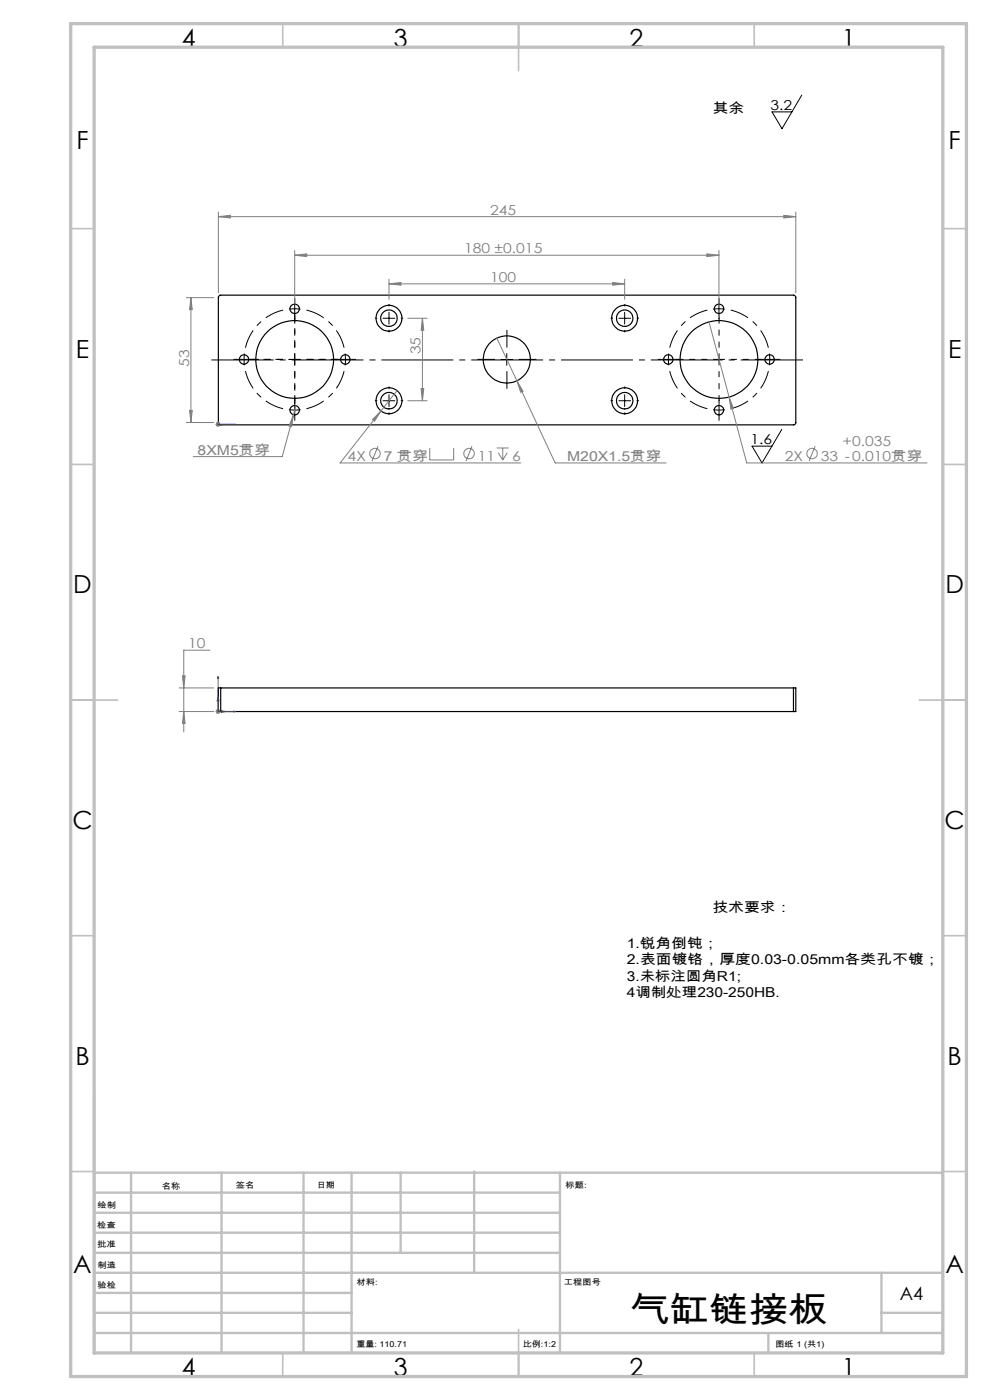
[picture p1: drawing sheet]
<svg xmlns="http://www.w3.org/2000/svg" width="210mm" height="297mm" viewBox="0 0 210 297" stroke-linecap="round" stroke-linejoin="round" font-family="sans-serif">
<g fill="none" stroke="#000" stroke-width=".25">
<path d="M46.4 62.9l.4-.3h121.7l.3 .4v26.7l-.4 .4h-121.7l-.4-.4zM46.8 145.9h-.5v5.1h.5M46.8 145.9v5.1M46.8 145.9h121.5M46.8 151h121.5M168.3 145.9h.5v5.1h-.5M168.3 145.9v5.1"/>
<circle cx="51.8" cy="76.3" r=".99"/>
<circle cx="62.5" cy="65.5" r=".99"/>
<circle cx="62.5" cy="76.3" r="8.3"/>
<circle cx="73.3" cy="76.3" r=".99"/>
<circle cx="82.5" cy="67.5" r="2.74"/>
<circle cx="82.5" cy="67.5" r="1.75"/>
<circle cx="107.5" cy="76.3" r="5"/>
<circle cx="132.5" cy="67.5" r="1.75"/>
<circle cx="132.5" cy="67.5" r="2.76"/>
<circle cx="141.8" cy="76.3" r=".99"/>
<circle cx="152.5" cy="76.3" r="8.3"/>
<circle cx="152.5" cy="65.5" r=".99"/>
<circle cx="163.2" cy="76.3" r=".99"/>
<circle cx="62.5" cy="87" r="1"/>
<circle cx="82.5" cy="85" r="2.74"/>
<circle cx="82.5" cy="85" r="1.75"/>
<circle cx="132.5" cy="85" r="1.75"/>
<circle cx="132.5" cy="85" r="2.76"/>
<circle cx="152.5" cy="87" r="1"/>
</g>
<g fill="none" stroke="#808080" stroke-width=".21">
<path d="M46.3 46l2.6-.3v.5zM46.3 45v17.1M46.3 46h122.5M62.5 54.1l2.6-.2v.5zM62.5 53.1v11.4M62.5 54.1h90M82.5 59.2v4.3M130 59.9l2.5 .3-2.5 .3zM132.5 59.2v4.3M149.9 53.9l2.6 .2-2.6 .3zM152.5 53.1v11.4M166.3 45.7l2.5 .3-2.5 .2z"/>
<path d="M168.8 45v17.1M39.5 63.1h5.8M40.5 63.1v26.5M40.5 63.1l.3 2.6h-.6zM82.5 60.2h50M82.5 60.2l2.6-.3v.6zM86.5 67.5h4.1M89.6 67.5v17.5M89.6 67.5l.3 2.6h-.6zM105.4 71.7l4.2 9.1M150.4 68.3l4.3 15.9M39.5 89.6h5.8"/>
<path d="M40.2 87.1h.6l-.3 2.5zM45.8 90h.9M45.9 89.7l.7 .7M46.2 89.5v1M46.6 89.7l-.7 .7M62.3 88l-2.4 8.9h-18.9M62.3 88l-.5 2.5-.5-.1zM62.8 86l-.5 2M80.2 94.6l-1.3 3.2M80.8 87.2l-1.4 2.2-.4-.4zM84.2 82.9l-12.1 15.3h38.4M86.5 85h4.1"/>
<path d="M89.3 82.4h.6l-.3 2.6zM91.2 95v2.6h5v-2.6M100.1 94.6l-1.3 3.2M105.4 95h2.5M105.7 96.1l.9 1.5M106.6 95v2.6M107.6 96.1l-1 1.5M109.6 80.8l1.3 2.2-.4 .2zM109.6 80.8l8.2 17.4h23.5M154.7 84.2l.9 2.4-.6 .2zM154.7 84.2l3.7 14h38.2M172.9 94.6l-1.3 3.2"/>
<path d="M44.5 137.9h-5.5v17.4M38 151h7.3M38 145.9h7.3M38.7 143.4h.6l-.3 2.5zM39 151l.3 2.5h-.6zM45.8 151h.9M45.9 150.6l.7 .7M46.2 150.4v1M46.6 150.6l-.7 .7"/>
<circle cx="79.5" cy="96.2" r="1.1"/>
<circle cx="99.5" cy="96.2" r="1.11"/>
<circle cx="172.3" cy="96.2" r="1.1"/>
</g>
<path d="M46.1 90h.4zM46.2 90h.2zM46.2 90h.1M46.2 90h3.8M47.7 90h-.7h.7M50 90h-.4h.4M46.2 148l.3 .7h-.4zM46.2 143.5l.2 .4h-.2zM46.2 143.5v7.5h3.8M47 150.7l.7 .3-.7 .1zM49.6 150.8l.4 .2h-.4z" fill="none" stroke="#00f" stroke-width=".21"/>
<g fill="none" stroke="#000" stroke-width=".21" stroke-dasharray="15.2 1.3 1.3 1.3" stroke-linecap="butt">
<path d="M50.5 76.2h-1M51.8 76.2v1.3M51.8 76.2v-1.2M51.8 76.2h-1.3M51.8 76.2h1.2M53 76.2h1M62.5 64.2v-1M62.5 66.7v1M62.5 76.2v-1.2M62.5 76.2h-1.2M62.5 76.2v1.3M62.5 76.2h1.3"/>
<path d="M72 76.2h-1M73.3 76.2l-.1-1.2M73.3 76.2l-.1 1.3M73.3 76.2h1.2M73.3 76.2h-1.3M74.5 76.2h1M80 67.5h-.5M82.5 65v-.5M82.5 70v.5M85 67.5h.5M105 76.2h-3.7M107.5 73.7v-3.7"/>
<path d="M107.5 78.7v3.8M110 76.2h3.8M130 67.5h-.5M132.5 65v-.5M132.5 70v.5M135 67.5h.5M140.5 76.2h-1M141.8 76.2v1.3M141.8 76.2v-1.2M141.8 76.2h-1.3M141.8 76.2h1.2M143 76.2h1"/>
<path d="M152.5 64.2v-1M152.5 66.7v1M152.5 76.2v-1.2M152.5 76.2h-1.2M152.5 76.2v1.3M152.5 76.2h1.3M162 76.2h-1M163.3 76.2l-.1-1.2M163.3 76.2l-.1 1.3M163.3 76.2h1.2M163.3 76.2h-1.3M164.5 76.2h1"/>
<path d="M62.5 87l1.3-.1M62.5 87l-1.2-.1M62.5 87v1.2M62.5 87v-1.3M62.5 88.2v1M62.5 85.7v-1M80 85h-.5M82.5 82.5v-.5M82.5 87.5v.5M85 85h.5M130 85h-.5M132.5 82.5v-.5"/>
<path d="M132.5 87.5v.5M135 85h.5M152.5 87l1.3-.1M152.5 87l-1.2-.1M152.5 87v1.2M152.5 87v-1.3M152.5 88.2v1M152.5 85.7v-1"/>
</g>
<path d="M52.1 78.7a10.7 10.7 0 0 0 7.9 8M60 65.8a10.7 10.7 0 0 0-7.9 8M73 73.8a10.7 10.7 0 0 0-8-8M142.1 78.7a10.7 10.7 0 0 0 7.9 8M150 65.8a10.7 10.7 0 0 0-7.9 8M163 73.8a10.7 10.7 0 0 0-8-8M65 86.7a10.7 10.7 0 0 0 8-8M155 86.7a10.7 10.7 0 0 0 8-8" fill="none" stroke="#000" stroke-width=".21" stroke-dasharray="15.2 1.3 1.3 1.3" stroke-dashoffset="11.2" stroke-linecap="butt"/>
<g fill="none" stroke="#000" stroke-width=".21">
<path d="M170.1 20.2l-4.2 7.1-2.1-3.6h4.2M61.2 76.3h2.5M61.3 65.6h2.4M62.5 64.3v2.5M62.5 75v2.5M81.2 67.5h2.5M82.5 66.2v2.6M106.3 76.3h2.5M107.5 75v2.5M131.3 67.5h2.5M132.5 66.2v2.6M151.3 65.6h2.4"/>
<path d="M152.5 64.3v2.5M81.2 85h2.5M82.5 83.7v2.6M131.3 85h2.5M132.5 83.7v2.6M165.8 91.1l-4.2 7.1-2.1-3.6h4.3"/>
</g>
<path d="M44.8 76.4h125.5" fill="none" stroke="#000" stroke-width=".21" stroke-dasharray="15.2 1.3 1.3 1.3" stroke-dashoffset="2" stroke-linecap="butt"/>
<path d="M60 76.2h-7M62.5 73.7v-7M62.5 78.7v7M65 76.2h7" fill="none" stroke="#000" stroke-width=".21" stroke-dasharray="15.2 1.3 1.3 1.3" stroke-dashoffset="13.6" stroke-linecap="butt"/>
<path d="M60 76.2h-6.3M62.5 73.7v-6.3M62.5 78.7v6.4M65 76.2h6.4M150 76.2h-6.3M152.5 73.7v-6.3M152.5 78.7v6.4M155 76.2h6.4" fill="none" stroke="#000" stroke-width=".21" stroke-dasharray="15.2 1.3 1.3 1.3" stroke-dashoffset="14" stroke-linecap="butt"/>
<g fill="none" stroke="#c0c0c0" stroke-width=".35">
<path d="M60 5v5M110 5v10M160 5v5M15 48.5h5M200 48.5h5M15 98.5h5M200 98.5h5M15 148.5h10M195 148.5h10M15 198.5h5M200 198.5h5M15 248.5h5"/>
<path d="M200 248.5h5M60 287v5M110 282v10M160 287v5"/>
</g>
<g fill="none" stroke="#c0c0c0" stroke-width=".5">
<path d="M20 231.8v55.2M20 248.8h180M20 257.3h98.8M20 253h98.8M27.8 248.8v38.2M47 248.8v38.2M64.4 248.8v38.2M74.6 248.8v38.2M85 248.8v17M100.6 248.5v21.5M118.8 248.8v38.2M20 265.8h98.8"/>
<path d="M20 261.5h98.8M20 278.5h54.6M20 274.3h54.6M20 270h180M187 278.5h13M187 270v12.8M20 282.8h180M163 282.8v4.2"/>
</g>
<path d="M15 5h190v287h-190zM20 10h180v277h-180z" fill="none" stroke="#c0c0c0" stroke-width=".7"/>
<g fill="#00f">
<path d="M49.6 150.8l.4 .2h-.4zM46.2 143.5l.2 .4h-.2z"/>
<path d="M47 150.7l.7 .3-.7 .1zM46.2 148l.3 .7h-.4zM49.6 90h.4zM46.2 90h.2zM47 90h.7zM46.1 90h.4z"/>
</g>
<g fill="#808080">
<path d="M38.7 143.4h.6l-.3 2.5zM39 151l.3 2.5h-.6zM62.5 54.1l2.6-.2v.5zM149.9 53.9l2.6 .2-2.6 .3zM82.5 60.2l2.6-.3v.6zM130 59.9l2.5 .3-2.5 .3zM46.3 46l2.6-.3v.5zM166.3 45.7l2.5 .3-2.5 .2zM109.6 80.8l.9 2.4 .4-.2zM80.8 87.2l-1.8 1.8 .4 .4zM62.3 88l-1 2.4 .5 .1zM154.7 84.2l.3 2.6 .6-.2z"/>
<path d="M40.2 87.1h.6l-.3 2.5zM40.5 63.1l.3 2.6h-.6z"/>
<path d="M89.6 67.5l.3 2.6h-.6zM89.3 82.4h.6l-.3 2.6z"/>
</g>
<text font-size="7.4" x="133.7" y="280.5">气缸链接板</text>
<g font-size="5.3">
<text x="38.5" y="9.9">4</text>
<text x="83.5" y="9.9">3</text>
<text x="133.6" y="9.9">2</text>
<text x="178.6" y="9.9">1</text>
<text x="16.2" y="31.6">F</text>
<text x="201.2" y="31.6">F</text>
<text x="16.1" y="75.9">E</text>
<text x="201.1" y="75.9">E</text>
<text x="15.5" y="125.9">D</text>
<text x="200.5" y="125.9">D</text>
<text x="15.4" y="175.9">C</text>
<text x="200.4" y="175.9">C</text>
<text x="16" y="225.9">B</text>
<text x="201" y="225.9">B</text>
<text x="15.5" y="270.1">A</text>
<text x="200.5" y="270.1">A</text>
<text x="38.5" y="291.9">4</text>
<text x="83.5" y="291.9">3</text>
<text x="133.6" y="291.9">2</text>
<text x="178.6" y="291.9">1</text>
</g>
<text font-size="3.9" x="190.9" y="275.8">A4</text>
<g font-size="2.9">
<text x="163.4" y="23.3">3.2</text>
<text x="151.2" y="24.1">其余</text>
<text x="159.2" y="94.2">1.6</text>
<text x="151.2" y="193.5">技术要求：</text>
<text x="133" y="201.1">1.锐角倒钝；</text>
<text x="133" y="204.6">2.表面镀铬，厚度0.03-0.05mm各类孔不镀；</text>
<text x="133" y="208.1">3.未标注圆角R1;</text>
<text x="133" y="211.6">4调制处理230-250HB.</text>
</g>
<g font-size="2.9" fill="#808080">
<text x="104" y="45.5">245</text>
<text x="98.4" y="53.7">180 ±0.015</text>
<text x="104" y="59.8">100</text>
<text x="40.1" y="77.8" transform="rotate(-90 40.1 77.8)">53</text>
<text x="89.2" y="75.2" transform="rotate(-90 89.2 75.2)">35</text>
<text x="178.7" y="94.5">+0.035</text>
<text x="41.9" y="96.4">8XM5贯穿</text>
<text x="73.7" y="97.7">4X</text>
<text x="81.4" y="97.7">7 贯穿</text>
<text x="101.3" y="97.7">11</text>
<text x="108.6" y="97.7">6</text>
<text x="120.3" y="97.8">M20X1.5贯穿</text>
<text x="166.5" y="97.7">2X</text>
<text x="174.1" y="97.7">33 -0.010贯穿</text>
<text x="39.9" y="137.5">10</text>
</g>
<g font-size="1.7">
<text x="20.7" y="256.3">绘制</text>
<text x="34.3" y="252.2">名称</text>
<text x="50" y="252.1">签名</text>
<text x="67.2" y="252.1">日期</text>
<text x="120" y="252.1">标题:</text>
<text x="20.6" y="260.5">检查</text>
<text x="20.6" y="264.5">批准</text>
<text x="20.7" y="269">制造</text>
<text x="20.7" y="273.3">验检</text>
<text x="75.6" y="272.7">材料:</text>
<text x="119.6" y="272.7">工程图号</text>
<text x="75.6" y="285.7">重量: 110.71</text>
<text x="110.9" y="285.7">比例:1:2</text>
<text x="164.5" y="285.8">图纸 1 (共1)</text>
</g>
</svg>
